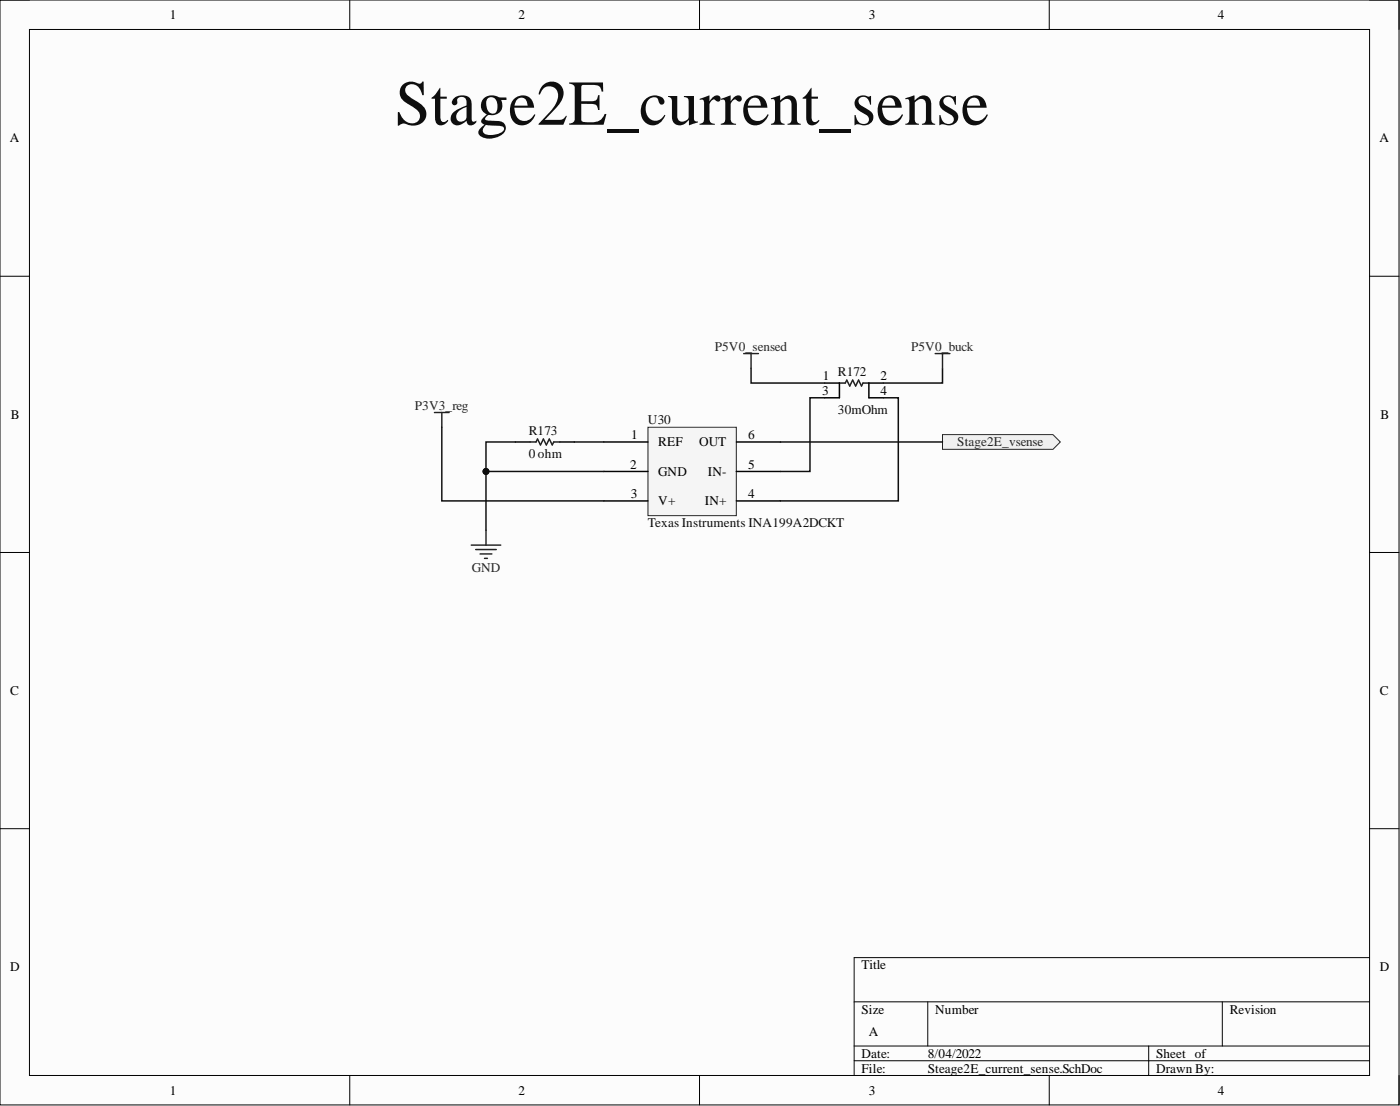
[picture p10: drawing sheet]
<svg xmlns="http://www.w3.org/2000/svg" width="241mm" height="190mm" viewBox="0 0 241 190" stroke-linecap="round" stroke-linejoin="round" font-family="sans-serif">
<path d="M0 0h241.1v190.3h-241.1z" fill-rule="evenodd" fill="#fcfcfc"/>
<path d="M0 0h241.1v190.3h-241.1z" fill="none" stroke="#000" stroke-width=".17"/>
<path d="M5.1 5.1h231v180.1h-231z" fill-rule="evenodd" fill="#fcfcfc"/>
<g fill="none" stroke="#000" stroke-width=".17">
<path d="M0 0h5.1M5.1 5.1h231v180.1h-231zM60.3 0v5.1M120.6 0v5.1M180.8 0v5.1M236.1 0h5v5.1M0 47.6h5.1M236.1 47.6h5M0 95.2h5.1M236.1 95.2h5M0 142.7h5.1M236.1 142.7h5"/>
<path d="M147.2 172.6h88.9M159.9 172.6v7.6M210.7 172.6v7.6M236.1 164.9h-88.9v20.3M60.3 185.2v5.1M120.6 185.2v5.1M147.2 180.2h88.9M147.2 182.7h88.9M180.8 185.2v5.1M198 180.2v5M241.1 185.2v5.1"/>
</g>
<path d="M111.7 73.6h15.2v15.2h-15.2z" fill-rule="evenodd" fill="#f5f5f5"/>
<path d="M111.7 73.6h15.2v15.2h-15.2z" fill="none" stroke="#262626" stroke-width=".17"/>
<path d="M88.8 76.1h2.6M96.5 76.1h2.5M104.1 76.1h7.6M126.9 76.1h7.6M142.1 66h2.6v2.5h-2.6M152.3 66h-2.5v2.5h2.5M104.1 81.2h7.6M104.1 86.3h7.6M126.9 81.2h7.6M126.9 86.3h7.6" fill="none" stroke="#000" stroke-width=".25"/>
<path d="M74.9 71.1h2.5M76.1 71.1v2.5M81.2 93.9h5.1M82 94.7h3.5M82.7 95.4h2.1M83.5 96.2h.5M83.8 91.4v2.5" fill="none" stroke="#262626" stroke-width=".25"/>
<path d="M91.4 76.1h1l.2-.5 .6 1 .5-1 .5 1 .5-1 .5 1 .2-.5h1.1M144.7 66h1l.2-.5 .6 1 .5-1 .5 1 .5-1 .5 1 .2-.5h1.1" fill="none" stroke="#1c1c1c" stroke-width=".25"/>
<path d="M162.4 74.9h19.1l1.3 1.2-1.3 1.3h-19.1z" fill-rule="evenodd" fill="#f0f0f0"/>
<path d="M162.4 74.9h19.1l1.3 1.2-1.3 1.3h-19.1z" fill="none" stroke="#262626" stroke-width=".17"/>
<path d="M76.1 73.6v12.7h28M104.1 81.2h-20.3v10.2" fill="none" stroke="#0e0e0e" stroke-width=".25"/>
<circle cx="83.8" cy="81.2" r=".51" fill="#0e0e0e"/>
<circle cx="83.8" cy="81.2" r=".51" fill="none" stroke="#0e0e0e" stroke-width=".17"/>
<path d="M88.8 76.1h-5v5.1M129.5 63.4v2.6h12.6M134.5 76.1h27.9M142.1 68.5h-2.5v12.7h-5.1M152.3 68.5h2.5v17.8h-20.3M162.4 63.4v2.6h-10.1" fill="none" stroke="#0e0e0e" stroke-width=".25"/>
<circle cx="83.8" cy="81.2" r=".51" fill="#0e0e0e"/>
<circle cx="83.8" cy="81.2" r=".51" fill="none" stroke="#0e0e0e" stroke-width=".17"/>
<path d="M99 76.1h5.1" fill="none" stroke="#0e0e0e" stroke-width=".25"/>
<path d="M128.2 60.9h2.5M129.5 60.9v2.5M161.2 60.9h2.5M162.4 60.9v2.5" fill="none" stroke="#262626" stroke-width=".25"/>
<text font-size="11" fill="#0e0e0e" x="68.1" y="21.5">Stage2E_current_sense</text>
<g font-size="2.3">
<text x="29.3" y="3.3">1</text>
<text x="89.3" y="3.3">2</text>
<text x="149.8" y="3.3">3</text>
<text x="209.9" y="3.3">4</text>
<text x="1.7" y="24.5">A</text>
<text x="237.7" y="24.5">A</text>
<text x="141.8" y="65.5">1</text>
<text x="151.8" y="65.5">2</text>
<text x="141.7" y="68">3</text>
<text x="151.8" y="68">4</text>
<text x="1.9" y="72.2">B</text>
<text x="108.8" y="75.6">1</text>
<text x="113.5" y="76.9">REF</text>
<text x="120.5" y="76.9">OUT</text>
<text x="128.9" y="75.6">6</text>
<text x="237.9" y="72.2">B</text>
<text x="108.6" y="80.7">2</text>
<text x="113.5" y="82">GND</text>
<text x="122" y="82">IN-</text>
<text x="128.9" y="80.7">5</text>
<text x="108.7" y="85.8">3</text>
<text x="113.5" y="87">V+</text>
<text x="121.5" y="87">IN+</text>
<text x="128.9" y="85.8">4</text>
<text x="1.8" y="119.7">C</text>
<text x="237.8" y="119.7">C</text>
<text x="1.8" y="167.3">D</text>
<text x="148.5" y="167">Title</text>
<text x="237.8" y="167.3">D</text>
<text x="148.5" y="174.6">Size</text>
<text x="149.8" y="178.4">A</text>
<text x="161.2" y="174.6">Number</text>
<text x="211.9" y="174.6">Revision</text>
<text x="148.5" y="182.2">Date:</text>
<text x="148.5" y="184.7">File:</text>
<text x="159.9" y="182.2">8/04/2022</text>
<text x="159.9" y="184.7">Steage2E_current_sense.SchDoc</text>
<text x="199.3" y="182.2">Sheet of</text>
<text x="199.3" y="184.7">Drawn By:</text>
<text x="29.3" y="188.5">1</text>
<text x="89.3" y="188.5">2</text>
<text x="149.8" y="188.5">3</text>
<text x="209.9" y="188.5">4</text>
</g>
<g font-size="2.3" fill="#262626">
<text x="123.2" y="60.4">P5V0_sensed</text>
<text x="157" y="60.4">P5V0_buck</text>
<text x="71.5" y="70.5">P3V3_reg</text>
<text x="165" y="76.9">Stage2E_vsense</text>
<text x="81.3" y="98.5">GND</text>
</g>
<g font-size="2.3" fill="#0e0e0e">
<text x="144.4" y="64.7">R172</text>
<text x="144.4" y="71.3">30mOhm</text>
<text x="91.1" y="74.9">R173</text>
<text x="111.7" y="73.1">U30</text>
<text x="91.1" y="78.9">0 ohm</text>
<text x="111.7" y="90.8">Texas Instruments INA199A2DCKT</text>
</g>
</svg>
